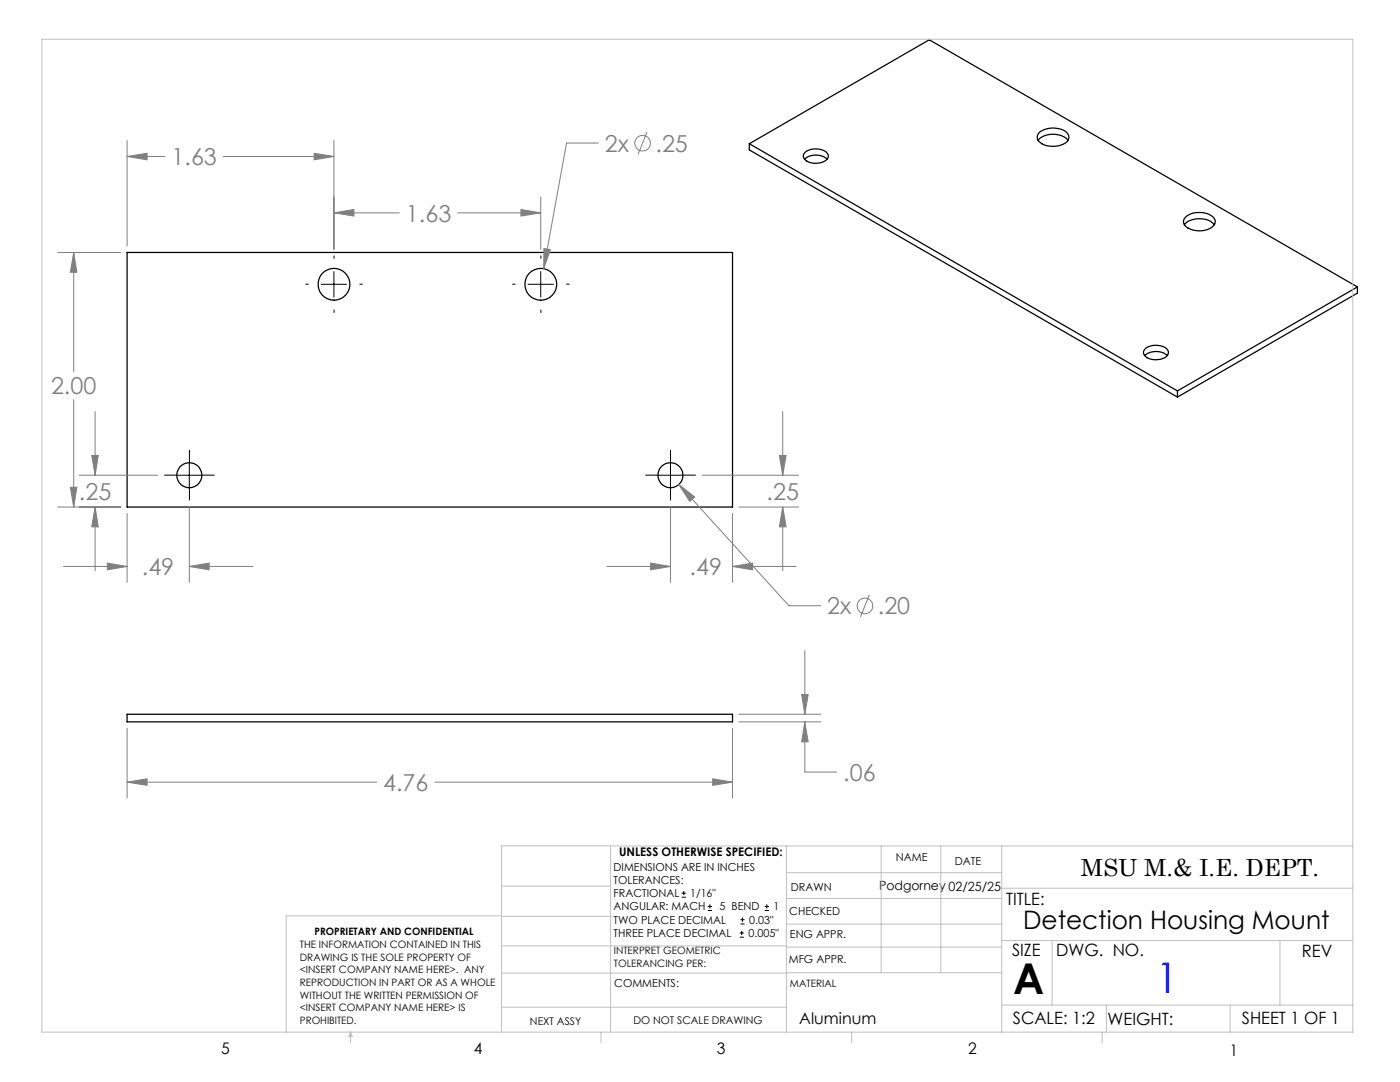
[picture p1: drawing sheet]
<svg xmlns="http://www.w3.org/2000/svg" width="279mm" height="216mm" viewBox="0 0 279 216" stroke-linecap="round" stroke-linejoin="round" font-family="sans-serif">
<g fill="none" stroke="#000" stroke-width=".25">
<path d="M149.5 28.7v1.2l85.5 49.3M149.5 28.7l85.5 49.3M149.5 28.7l36-20.8 85.4 49.4M160.5 31.8a3.5 3.5 0 0 1 4.6 0M160.8 30.3a3.6 3.6 0 0 1 4.3 .3 1.11 1.11 0 0 1-.8 1.7 3.3 3.3 0 0 1-3.9-.7 .99 .99 0 0 1 .4-1.3zM207.2 28a4.2 4.2 0 0 1 5.9 0M207.3 26.5a4.4 4.4 0 0 1 5.8 .2 1.43 1.43 0 0 1-.9 2.1 4.6 4.6 0 0 1-5-.8 1.3 1.3 0 0 1 .1-1.5zM25.4 50.4h120.8v50.8h-120.8zM236.4 44.8a4.3 4.3 0 0 1 5.9 0M236.5 43.4a4.4 4.4 0 0 1 5.8 .2 1.42 1.42 0 0 1-1 2 4.5 4.5 0 0 1-4.9-.7 1.13 1.13 0 0 1 .1-1.5zM270.9 57.3l-35.9 20.7M270.9 57.3v1.2l-35.9 20.7"/>
<path d="M228.5 70.9a3.5 3.5 0 0 1 4.5 0M228.6 69.5a3.6 3.6 0 0 1 4.4 .2 1.14 1.14 0 0 1-.9 1.8 3.3 3.3 0 0 1-3.8-.7 .99 .99 0 0 1 .3-1.3zM235 78v1.2M25.4 142.5h120.8v1.5h-120.8z"/>
<circle cx="66.6" cy="56.7" r="3.2"/>
<circle cx="107.9" cy="56.7" r="3.2"/>
<circle cx="37.8" cy="94.8" r="2.49"/>
<circle cx="133.8" cy="94.8" r="2.5"/>
</g>
<g fill="none" stroke="#808080" stroke-width=".2">
<path d="M25.4 31.2l4-.6v1.3zM25.4 28v21.1M25.4 31.2h7.5M44.6 31.2h22M62.7 30.6l3.9 .6-3.9 .7zM66.6 28v21.7M107.9 39.3v10.4M119.4 28.5h-6.3l-4.6 25.1M129.1 26.4l-1.7 4.4M11.5 50.4h12.6M14.7 50.4l.6 3.9h-1.3zM14.7 50.4v23.8"/>
<path d="M66.6 42.5l4-.7v1.3zM66.6 42.5h13.1M91.3 42.5h16.6M104 41.8l3.9 .7-3.9 .6zM108.5 49.6l1.4 .2-1.4 3.8zM14.7 79.7v21.5M14 97.2h1.3l-.6 4zM15.8 94.8h15.7M18.3 90.9h1.3l-.6 3.9zM19 82.1v12.7M135.5 96.7l3.1 2.5-.9 .8zM135.5 96.7l21.9 24.2h6.4"/>
<path d="M140.1 94.8h19.3M155.5 90.9h1.4l-.7 3.9zM156.2 82.1v12.7M11.5 101.2h12.6M12.7 113h12.7M19 101.2l.6 3.9h-1.3zM19 101.2v12.7M21.4 112.4l4 .6-4 .7zM25.4 102.4v13.8M37.8 113l3.9-.6v1.3zM37.8 113h12.7M37.8 101.1v15.1"/>
<path d="M121.1 113h12.7M129.8 112.4l4 .6-4 .7zM133.8 101.1v15.1M146.2 113l4-.6v1.3zM146.2 102.4v13.8M146.2 113h12.7M147.5 101.2h11.9M156.2 101.2l.7 3.9h-1.4zM156.2 101.2v12.7M173.5 118.7l-1.8 4.4M160 138.6h1.3l-.7 3.9zM160.6 129.8v12.7"/>
<path d="M25.4 156.1l4-.7v1.3zM25.4 145.3v13.9M25.4 156.1h49.8M86.8 156.1h59.4M142.2 155.4l4 .7-4 .6zM146.2 145.3v13.9M147.5 142.5h16.3M147.5 144h16.3M160.6 144l.7 4h-1.3zM160.6 144v10.1h6.4"/>
<circle cx="128.2" cy="28.6" r="1.56"/>
<circle cx="172.6" cy="120.9" r="1.56"/>
</g>
<g fill="none" stroke="#000" stroke-width=".2">
<path d="M64.1 56.7h5.1M66.6 54.2v5.1M105.4 56.7h5.1M107.9 54.2v5.1M35.2 94.8h5.1M37.8 92.3v5.1M131.3 94.8h5M133.8 92.3v5.1M136 179h.9M136 178.2h.9M136.5 177.8v.8M141.3 181.7h.8"/>
<path d="M141.3 180.9h.8M141.7 180.4v.9M147.6 187h.8M147.6 186.2h.8M147.8 184.4h.8M147.8 183.5h.8M148 185.7v.9M148.2 183.1v.8M152.6 181.7h.9M152.6 180.9h.9M153 180.4v.9"/>
</g>
<g fill="none" stroke="#000" stroke-width=".2" stroke-dasharray="15.2 1.3 1.3 1.3" stroke-linecap="butt">
<path d="M61.6 56.7h-.6M66.7 51.6v-.6M71.8 56.7h.6M102.9 56.7h-.7M107.9 51.6v-.6M113 56.7h.7M66.7 61.8v.6M107.9 61.8v.6M35.3 94.8h-2.5M37.8 92.3v-2.5M37.8 97.3v2.5M40.3 94.8h2.5"/>
<path d="M131.3 94.8h-2.5M133.8 92.3v-2.5M133.8 97.3v2.5M136.4 94.8h2.5"/>
</g>
<g fill="none" stroke="#c0c0c0" stroke-width=".2">
<path d="M8.4 7.8h261.6v198.2h-261.6zM100.1 176.8h21.7M121.8 168.8v37.2M157 168.8v37.2M157 179.3h42.9M157 174.1h42.9M175.9 168.8v25.3M187.7 168.8v25.3M199.9 177.2h70.1M199.9 168.8v37.2M270 168.8h-169.9v37.2M100.1 194.2h56.9"/>
<path d="M100.1 188.7h56.9M100.1 182.8h21.7M100.1 182.7h-43v23.3M157 194.1h42.9M157 184.4h42.9M157 189h42.9M199.9 187.7h70.1M210 187.7v12.9M255.4 187.7v12.9M70 206v2.1M70 206l.3 .8h-.7zM100.1 201h56.9"/>
<path d="M119.9 206v2.1M170 206v2.1M199.9 200.6h70.1M220 206v2.1M220.8 200.6v5.4M245.5 200.6v5.4"/>
</g>
<path d="M160 138.6h1.3l-.7 3.9zM160.6 144l.7 4h-1.3zM25.4 156.1l4-.7v1.3zM142.2 155.4l4 .7-4 .6zM14.7 50.4l.6 3.9h-1.3zM14 97.2h1.3l-.6 4zM135.5 96.7l2.2 3.3 .9-.8zM155.5 90.9h1.4l-.7 3.9zM156.2 101.2l.7 3.9h-1.4zM146.2 113l4-.6v1.3zM129.8 112.4l4 .6-4 .7zM37.8 113l3.9-.6v1.3zM21.4 112.4l4 .6-4 .7zM18.3 90.9h1.3l-.6 3.9zM19 101.2l.6 3.9h-1.3zM66.6 42.5l4-.7v1.3zM104 41.8l3.9 .7-3.9 .6zM62.7 30.6l3.9 .6-3.9 .7zM25.4 31.2l4-.6v1.3zM108.5 49.6v4l1.4-3.8z" fill="#808080"/>
<text font-size="8.5" x="202.2" y="198.3">A</text>
<text font-size="8.5" fill="#00f" x="230.8" y="198.1">1</text>
<text font-size="5.1" x="204.2" y="185.4">Detection Housing Mount</text>
<g font-size="4.7" fill="#808080">
<text x="34.2" y="33">1.63</text>
<text x="120.7" y="30.3">2x</text>
<text x="130.8" y="30.3">.25</text>
<text x="81" y="44.2">1.63</text>
<text x="10.2" y="78.7">2.00</text>
<text x="15.8" y="99.8">.25</text>
<text x="153" y="99.8">.25</text>
<text x="28.3" y="114.8">.49</text>
<text x="137.6" y="114.8">.49</text>
<text x="165.1" y="122.6">2x</text>
<text x="175.2" y="122.6">.20</text>
<text x="168.3" y="155.8">.06</text>
<text x="76.5" y="157.8">4.76</text>
</g>
<text font-size="4.7" x="215.7" y="174.7">MSU M.&amp; I.E. DEPT.</text>
<g font-size="3.4">
<text x="200.8" y="180.5">TITLE:</text>
<text x="202" y="190.8">SIZE</text>
<text x="210.8" y="190.9">DWG. NO.</text>
<text x="259.8" y="191">REV</text>
<text x="202.1" y="204.4">SCALE: 1:2</text>
<text x="221" y="204.5">WEIGHT:</text>
<text x="247.8" y="204.4">SHEET 1 OF 1</text>
</g>
<g font-size="3.2">
<text x="159.5" y="204.4">Aluminum</text>
<text x="44.2" y="210.4">5</text>
<text x="94.6" y="210.3">4</text>
<text x="143.1" y="210.4">3</text>
<text x="193.2" y="210.3">2</text>
<text x="245.4" y="210.6">1</text>
</g>
<text font-size="2.5" x="175.4" y="177.7">Podgorney 02/25/25</text>
<text font-size="2.4" x="123.6" y="170.8">UNLESS OTHERWISE SPECIFIED:</text>
<g font-size="2.2">
<text x="122.5" y="173.7">DIMENSIONS ARE IN INCHES</text>
<text x="178.8" y="171.8">NAME</text>
<text x="190.6" y="172.5">DATE</text>
<text x="122.5" y="176.4">TOLERANCES:</text>
<text x="122.5" y="179">FRACTIONAL</text>
<text x="137.8" y="179">1/16&quot;</text>
<text x="157.8" y="177.8">DRAWN</text>
<text x="122.5" y="184.3">TWO PLACE DECIMAL</text>
<text x="122.5" y="181.7">ANGULAR: MACH</text>
<text x="143.6" y="181.7">5 BEND</text>
<text x="149.5" y="184.3">0.03&quot;</text>
<text x="154.4" y="181.7">1</text>
<text x="157.5" y="182.5">CHECKED</text>
<text x="122.5" y="187">THREE PLACE DECIMAL</text>
<text x="149.4" y="187">0.005&quot;</text>
<text x="157.6" y="187.2">ENG APPR.</text>
<text x="122.6" y="197">COMMENTS:</text>
<text x="157.4" y="192.2">MFG APPR.</text>
</g>
<g font-size="2.1">
<text x="105.8" y="204.5">NEXT ASSY</text>
<text x="126.4" y="204.3">DO NOT SCALE DRAWING</text>
</g>
<g font-size="2">
<text x="59.8" y="189.2">THE INFORMATION CONTAINED IN THIS</text>
<text x="59.8" y="191.7">DRAWING IS THE SOLE PROPERTY OF</text>
<text x="62.8" y="186.5">PROPRIETARY AND CONFIDENTIAL</text>
<text x="122.5" y="190.4">INTERPRET GEOMETRIC</text>
<text x="59.8" y="194.2">&lt;INSERT COMPANY NAME HERE&gt;. ANY</text>
<text x="59.8" y="196.8">REPRODUCTION IN PART OR AS A WHOLE</text>
<text x="122.5" y="192.9">TOLERANCING PER:</text>
<text x="157.7" y="197">MATERIAL</text>
<text x="59.8" y="199.3">WITHOUT THE WRITTEN PERMISSION OF</text>
<text x="59.8" y="201.8">&lt;INSERT COMPANY NAME HERE&gt; IS</text>
<text x="59.8" y="204.3">PROHIBITED.</text>
</g>
</svg>
